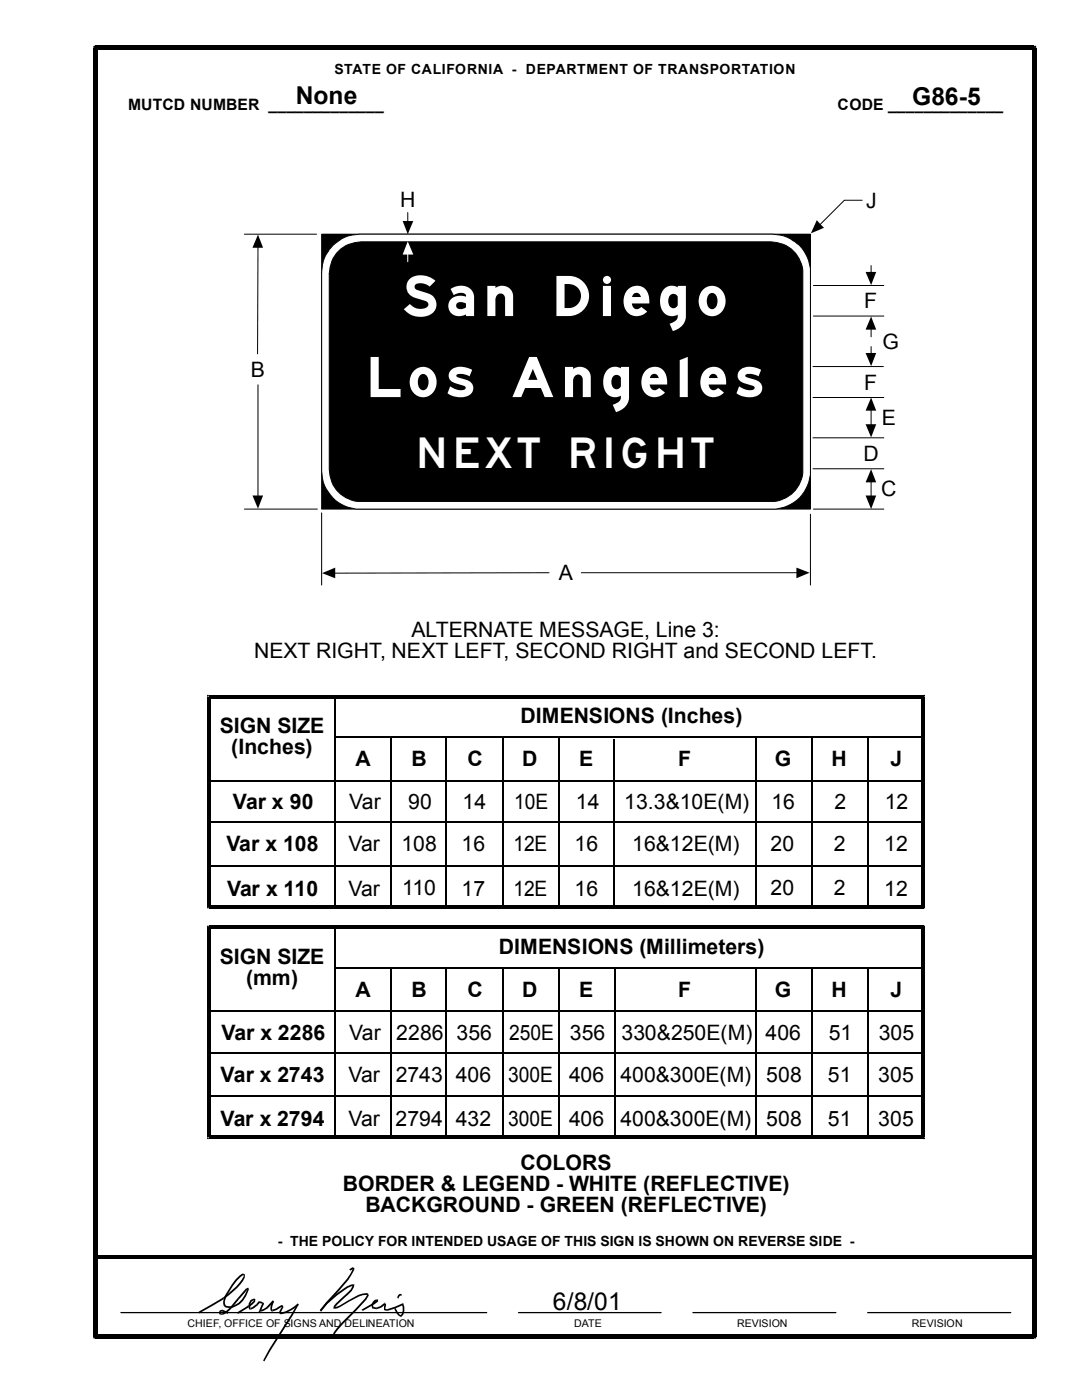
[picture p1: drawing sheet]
<svg xmlns="http://www.w3.org/2000/svg" width="216mm" height="279mm" viewBox="0 0 216 279" stroke-linecap="round" stroke-linejoin="round" font-family="sans-serif">
<g fill="none" stroke="#000" stroke-width=".2">
<path d="M172 40h-3.5l-4.9 4.9M48.8 46.7h14.4M51.5 49.3l-.1 21.3M64.2 46.7h97.5v54.9h-97.5zM51.5 76.8v22.3M162.2 73.2h14.1M162.2 79.3h14.2M162.2 87.4h14.2M162.2 93.6h14.2M173.8 81.8v3M173.8 96.1v3M48.8 101.6h14.5"/>
<path d="M64.2 102.4v14.4M109.6 114.3l-42.9 .1M116 114.3h43.1M161.7 102.6v14.2M162.3 101.6h14.1"/>
</g>
<g fill="#000">
<path d="M51.5 46.8l1 2.6h-2.1z" fill-rule="evenodd"/>
<path d="M163 43.9l1.4 1.6-2.6 1.1z" fill-rule="evenodd"/>
<path d="M50.4 98.9h2.1l-1 2.6z" fill-rule="evenodd"/>
<path d="M172.7 84.7h2.1l-1 2.6z" fill-rule="evenodd"/>
<path d="M173.8 79.3l1 2.7h-2.1z" fill-rule="evenodd"/>
<path d="M172.7 98.9h2.1l-1 2.7z" fill-rule="evenodd"/>
<path d="M173.8 93.6l1 2.7h-2.1z" fill-rule="evenodd"/>
<path d="M64.3 114.4l2.6-1.1v2.1z" fill-rule="evenodd"/>
<path d="M158.9 113.3l2.6 1-2.6 1.1z" fill-rule="evenodd"/>
</g>
<path d="M64.2 46.7h97.5v54.9h-97.5z" fill="#000"/>
<path d="M66.5 48.9a7.4 7.4 0 0 1 5.3-2.2h82.3a7.7 7.7 0 0 1 7.6 6.9v41.1a7.8 7.8 0 0 1-6.8 6.9h-83.9a7.7 7.7 0 0 1-6.8-7.6v-39.6a7.4 7.4 0 0 1 2.3-5.5z" fill="#fff"/>
<path d="M66.5 48.9a7.4 7.4 0 0 1 5.3-2.2h82.3a7.7 7.7 0 0 1 7.6 6.9v41.1a7.8 7.8 0 0 1-6.8 6.9h-83.9a7.7 7.7 0 0 1-6.8-7.6v-39.6a7.4 7.4 0 0 1 2.3-5.5zM67.1 50.5a6.6 6.6 0 0 1 5-2.2h81.7a6.3 6.3 0 0 1 6.4 5.6v40.5a6.4 6.4 0 0 1-5.7 5.7h-83.1a6.3 6.3 0 0 1-5.7-6.4l.1-39.8a6.4 6.4 0 0 1 1.3-3.4zM81.4 42.4v1.9" fill="none" stroke="#000" stroke-width=".2"/>
<path d="M67.1 50.5a6.6 6.6 0 0 1 5-2.2h81.7a6.3 6.3 0 0 1 6.4 5.6v40.5a6.4 6.4 0 0 1-5.7 5.7h-83.1a6.3 6.3 0 0 1-5.7-6.4l.1-39.8a6.4 6.4 0 0 1 1.3-3.4z" fill="#000"/>
<path d="M80.3 44.1h2.2l-1.1 2.6z" fill-rule="evenodd" fill="#000"/>
<path d="M81.4 50.6v1.6" fill="none" stroke="#fff" stroke-width=".2"/>
<path d="M81.4 48.2l1.1 2.6h-2.2z" fill-rule="evenodd" fill="#fff"/>
<path d="M162.3 57h14.1M173.8 53v1.4M162.3 63.1h14.1M173.8 65.6v1.6M173.8 69.2v1.4" fill="none" stroke="#000" stroke-width=".2"/>
<g fill="#000">
<path d="M172.7 54.3h2.1l-1 2.6z" fill-rule="evenodd"/>
<path d="M172.7 70.4h2.1l-1 2.7z" fill-rule="evenodd"/>
<path d="M173.8 63.2l1 2.6h-2.1z" fill-rule="evenodd"/>
</g>
<g fill="#000">
<path d="M18.6 9.1h.4v.9l.5-.4h-.9zM19 9.1h187.3v.9h-187.3zM206.3 9.1h.5v.5h-.9l.4 .4zM41.3 138.7h.4v.7l.3-.4h-.7zM41.7 138.7h142.5v.7h-142.5zM184.2 138.7h.4v.3h-.7l.3 .4zM41.3 139h.7v41.9h-.7zM41.3 184.7h.4v.7l.3-.3h-.7zM41.7 180.6h142.5v.7h-142.5zM41.3 180.9h.7l-.3-.3v.7h-.4zM41.7 184.7h142.5v.7h-142.5zM183.9 139h.7v41.9h-.7z"/>
<path d="M184.2 184.7h.4v.4h-.7l.3 .3zM184.2 180.6l-.3 .3h.7v.4h-.4zM41.3 185.1h.7v41.9h-.7zM41.7 226.7h142.5v.6h-142.5zM41.3 227h.7l-.3-.3v.6h-.4zM183.9 185.1h.7v41.9h-.7zM184.2 226.7l-.3 .3h.7v.3h-.4zM19 250.5h187.3v.7h-187.3zM48.6 254.3h.3a3.7 3.7 0 0 1-1.6 2.7l-2.6 2.2-.3-.2a13 13 0 0 0 4.2-4.2zM44.5 259l.2 .2zM47.4 259.1l.3 .2a6.8 6.8 0 0 1-3.2 3.1l-.1-.3a7.9 7.9 0 0 0 3-3zM47.4 259.1l.3 .2z"/>
<path d="M47.8 254.6l.5-.4 .5 .1v.2l-.2-.1a10.1 10.1 0 0 0-3.7 5.3l.1 .7-.4 .1-.1-.8a12.9 12.9 0 0 1 3.3-5.1zM48.6 254.3h.3h-.1v.2zM49 257.2l.5-.2 .2 .4h-.3l.1-.2-1.8 2.1-.3-.2zM49.4 257.3l.3 .1-.1 .1zM50 259.5l.6-.3 .2 .2-.6 .4-.2 .5-.1 1.1a1.34 1.34 0 0 1 .1-1.9zM50.6 259.2l.2 .2h-.3l.3-.2zM51.6 259.8l.1-.1-.1 .3h.2zM51.7 259.7l.7 .1-.1 .4-.7-.2zM52.4 259.8l.1 .1-.3 .3zM52.5 259.9l.2 .4-.6 1.3-.4-.1 .5-1.3zM54.4 259.6l.3 .1-.3-.1 .2 .2zM54.4 259.6l.3 .1-.4 1.4 .1 .4-.2 .2-.3-.6z"/>
<path d="M69.7 253.3l.7-.4 .3 .2v.3h-.3v-.3v.1l-.5 .4zM70.5 256.3h.2v.2h-.3l.1 .1zM70.4 253.3l.3 .1-1.2 2-5.4 6.3-.3-.2 5.5-6.3zM70.4 253.3l.3 .1zM70.4 256.5h.3a4 4 0 0 1-2 2.5l-1.4 1.3-.4 .7h-.4l.1-.4 .5-.5a15.4 15.4 0 0 0 3.2-3.3zM73.2 258.1l.3 .1 .1 .4-.5 .8-2.1 2.2a18.9 18.9 0 0 0-4.4 4.9l-.2-.1 .7-1.1 5.7-6.1 .4-.7zM73.2 258.1v.3zM75 259.3h.2l.1 .3zM74.4 259.8l.6-.5 .3 .3a1.08 1.08 0 0 0-.8 1.3h.6v.4l-.8-.2-.2-.7zM79.4 258.5l.3 .2-.2 .5-.3-.2zM79.4 258.5l.4-.3h.3l.1 .4h-.4l-.1 .1zM79.4 258.5l.3 .2z"/>
<path d="M18.6 9.6h.9v257.1h-.9zM19 266.3h187.3v.8h-187.3zM18.6 266.7h.9l-.5-.4v.8h-.4zM39.6 261.8l4.8-2.8 .3 .2-5 2.9zM44.4 261.4l1.2 .5-.1 .3-1.2-.5zM44.4 261.4l-.1 .3zM43.9 261.5l.5-.1v.3l-.5 .2 .2 .2h.3v.3l-.6-.1-.1-.4zM44.4 262.1l.1 .3zM44.6 260.5l.3-.2 .1 .1zM44.9 260.3a1.72 1.72 0 0 0 2.1 0 5 5 0 0 0 2.4-3l.2 .2a5 5 0 0 1-3.3 3.5l-1.3-.1-.4-.3zM47.2 262l2.2-1.4 .3 .3-2.2 1.3zM50.5 259.4l.3-.2 .2 .1-.1 .5-1.2 1.1-.3-.3 1.3-1.1z"/>
<path d="M49.4 260.6l.3 .3zM50 261v.4h-.1zM50 261l1.1-.7 .3 .2-1.4 .9zM51.6 259.8l.2 .2-.4 .5-.3-.2zM51.1 260.3l.3 .2zM51.7 261.5l.4 .1-.2-.1 .1 .3-.4 .1zM51.9 261.5l1.4-.7 .1 .3-.8 .5-.6 .2zM54.4 259.6l.2 .2-1.2 1.3-.2-.2zM53.2 260.9l.1-.1 .1 .3zM54.4 261.4v.3l-.1 .1zM54.4 261.4l1.9-1 .1 .4-1.2 .7-.8 .2zM56.1 262l-.1 .3z"/>
<path d="M56.1 262a7.3 7.3 0 0 0 3.3-1.8l.2 .2a7.9 7.9 0 0 1-3.5 1.9zM56.3 260.4l.2 .2-.4 .1 .3 .1zM56.1 260.7l.4-.1 .1 .3-.6 1v.4l-.2-.1-.1-.4 .5-.9zM59.4 260.2l.2 .2zM59.4 260.2l.2 .1-1.3 2.3-4.4 7-1.2 2.1-.2-.2 1.2-2.2zM65 260l2.1-1.8 2-1.4 1.4-.5v.3l-.4 .1a18 18 0 0 0-6 5l-.3-.2zM63.8 261.5l.3 .2zM66.7 260.9v.3h-.2v-.2h.4zM66.7 260.9l1.1-.4 3.7-2.1 1.7-.3v.3l-1.6 .3-4.3 2.4-.6 .1zM72.1 261.4l3.1-1.9 .2 .1h-.2v-.3h.2v.5l-.6 .5-2.4 1.3zM75.1 260.9l.8-.2 .7-.6 .3 .3-1.2 .7-.6 .2zM75.1 260.9v.4z"/>
<path d="M76.8 259.9l.1 .2-.3 .2h.3l-.3-.2zM76.9 260.1l.1 .2-.1 .9 .3 .1-.1 .3-.5-.1v-1.2zM77.2 261.3l.1 .3h-.2zM77.2 261.3l3.1-1.2 .1 .3-1.5 .7-1.6 .5zM78.7 261.2l.2-.2 .8 1.3 .4 .3-.2 .2-.8-.8zM79.8 262.6h.3l-.2 .2 .1 .1 .1-.1zM80.3 260.1l.1-.1 .1 .3h-.3l.2 .1zM80.2 260.3h.3a2.32 2.32 0 0 1-.4 2.5l-.3-.2a1.89 1.89 0 0 0 .4-2.3zM205.9 9.6h.9v257.1h-.9zM206.3 266.3l-.4 .4h.9v.4h-.5z"/>
</g>
<g fill="none" stroke="#000" stroke-width=".34">
<path d="M66.8 138.9v41.9M41.7 155.8h142.5M66.8 147.2h117.5M78 147v34M89.1 147.1v33.7M100.3 147.1v33.9M111.6 147.2v33.6M122.4 147.5v33.6M150.8 147.1v33.7M162 147.1v33.7M173.2 147.1v33.7M41.7 172.8h142.5"/>
<path d="M41.7 164.1h142.5M66.8 193.2h117.5M66.8 185v41.8M78 193v34M89.1 193v33.8M100.3 193v34M111.6 193.1v33.7M122.7 193v33.8M150.8 193v33.8M162 193v33.8M173.2 193v33.8M41.7 218.8h142.5"/>
<path d="M41.7 201.8h142.5M41.7 210.1h142.5"/>
</g>
<path d="M24.1 262h73M103.5 262h28.4M138.3 262h28.5M173.1 262h28.6" fill="none" stroke="#000" stroke-width=".25"/>
<g font-size="12" fill="#fff">
<text x="80.3" y="63.1">San Diego</text>
<text x="73" y="79.2">Los Angeles</text>
</g>
<text font-size="9.1" fill="#fff" x="83.1" y="93.5">NEXT RIGHT</text>
<g font-size="4.9">
<text x="59" y="20.8">None</text>
<text x="182" y="20.9">G86-5</text>
<text x="110.3" y="261.4">6/8/01</text>
</g>
<g font-size="4.2">
<text x="79.8" y="41.4">H</text>
<text x="172.8" y="41.6">J</text>
<text x="172.5" y="61.6">F</text>
<text x="176.1" y="69.6">G</text>
<text x="50" y="75.2">B</text>
<text x="172.5" y="77.8">F</text>
<text x="175.9" y="84.8">E</text>
<text x="172.3" y="92">D</text>
<text x="175.9" y="99">C</text>
<text x="111.5" y="115.7">A</text>
<text x="50.7" y="131.4">NEXT RIGHT, NEXT LEFT, SECOND RIGHT and SECOND LEFT.</text>
<text x="82.1" y="127.2">ALTERNATE MESSAGE, Line 3:</text>
<text x="43.9" y="146.3">SIGN SIZE</text>
<text x="103.9" y="144.4">DIMENSIONS (Inches)</text>
<text x="46.1" y="150.5">(Inches)</text>
<text x="71" y="152.9">A</text>
<text x="82.1" y="152.9">B</text>
<text x="93.3" y="152.9">C</text>
<text x="104.2" y="152.9">D</text>
<text x="115.6" y="152.9">E</text>
<text x="135.3" y="152.9">F</text>
<text x="154.6" y="152.9">G</text>
<text x="165.9" y="152.9">H</text>
<text x="177.7" y="152.9">J</text>
<text x="46.5" y="161.5">Var x 90</text>
<text x="69.7" y="161.5">Var</text>
<text x="81.4" y="161.5">90</text>
<text x="92.3" y="161.5">14</text>
<text x="102.6" y="161.5">10E</text>
<text x="114.9" y="161.5">14</text>
<text x="124.5" y="161.5">13.3&amp;10E(M)</text>
<text x="153.9" y="161.5">16</text>
<text x="166.5" y="161.5">2</text>
<text x="176.5" y="161.5">12</text>
<text x="45.2" y="169.8">Var x 108</text>
<text x="69.5" y="169.9">Var</text>
<text x="80.1" y="169.8">108</text>
<text x="92.1" y="169.9">16</text>
<text x="102.4" y="169.8">12E</text>
<text x="114.6" y="169.8">16</text>
<text x="126.2" y="169.8">16&amp;12E(M)</text>
<text x="153.8" y="169.8">20</text>
<text x="166.4" y="169.8">2</text>
<text x="176.4" y="169.8">12</text>
<text x="45.3" y="178.7">Var x 110</text>
<text x="69.5" y="178.7">Var</text>
<text x="80.3" y="178.6">110</text>
<text x="92.1" y="178.7">17</text>
<text x="102.4" y="178.7">12E</text>
<text x="114.6" y="178.7">16</text>
<text x="126.2" y="178.7">16&amp;12E(M)</text>
<text x="153.8" y="178.6">20</text>
<text x="166.4" y="178.6">2</text>
<text x="176.4" y="178.7">12</text>
<text x="99.6" y="190.4">DIMENSIONS (Millimeters)</text>
<text x="43.9" y="192.4">SIGN SIZE</text>
<text x="49.1" y="196.6">(mm)</text>
<text x="71" y="198.9">A</text>
<text x="82.1" y="198.9">B</text>
<text x="93.3" y="198.9">C</text>
<text x="104.2" y="198.9">D</text>
<text x="115.6" y="198.9">E</text>
<text x="135.3" y="198.9">F</text>
<text x="154.6" y="198.9">G</text>
<text x="165.9" y="198.9">H</text>
<text x="177.7" y="198.9">J</text>
<text x="44.2" y="207.6">Var x 2286</text>
<text x="69.7" y="207.6">Var</text>
<text x="79.1" y="207.5">2286</text>
<text x="91.1" y="207.6">356</text>
<text x="101.6" y="207.5">250E</text>
<text x="113.7" y="207.6">356</text>
<text x="124" y="207.6">330&amp;250E(M)</text>
<text x="152.7" y="207.6">406</text>
<text x="165.4" y="207.6">51</text>
<text x="175.3" y="207.6">305</text>
<text x="44" y="215.9">Var x 2743</text>
<text x="69.5" y="215.9">Var</text>
<text x="79" y="215.9">2743</text>
<text x="90.9" y="215.9">406</text>
<text x="101.4" y="215.9">300E</text>
<text x="113.5" y="215.9">406</text>
<text x="123.8" y="215.9">400&amp;300E(M)</text>
<text x="152.9" y="215.9">508</text>
<text x="165.2" y="215.9">51</text>
<text x="175.3" y="215.9">305</text>
<text x="44" y="224.8">Var x 2794</text>
<text x="69.5" y="224.8">Var</text>
<text x="78.9" y="224.7">2794</text>
<text x="90.9" y="224.8">432</text>
<text x="101.4" y="224.7">300E</text>
<text x="113.5" y="224.7">406</text>
<text x="123.8" y="224.7">400&amp;300E(M)</text>
<text x="152.9" y="224.7">508</text>
<text x="165.2" y="224.7">51</text>
<text x="175.3" y="224.8">305</text>
<text x="103.9" y="233.4">COLORS</text>
<text x="68.4" y="237.7">BORDER &amp; LEGEND - WHITE (REFLECTIVE)</text>
<text x="72.9" y="241.9">BACKGROUND - GREEN (REFLECTIVE)</text>
</g>
<g font-size="3.1">
<text x="25.6" y="21.9">MUTCD NUMBER _____________</text>
<text x="167.1" y="21.9">CODE _____________</text>
</g>
<g font-size="2.8">
<text x="66.7" y="14.7">STATE OF CALIFORNIA - DEPARTMENT OF TRANSPORTATION</text>
<text x="55.5" y="248.6">- THE POLICY FOR INTENDED USAGE OF THIS SIGN IS SHOWN ON REVERSE SIDE -</text>
</g>
<g font-size="2.1">
<text x="37.4" y="264.8">CHIEF, OFFICE OF SIGNS AND DELINEATION</text>
<text x="114.6" y="264.8">DATE</text>
<text x="147.1" y="264.8">REVISION</text>
<text x="181.9" y="264.8">REVISION</text>
</g>
</svg>
